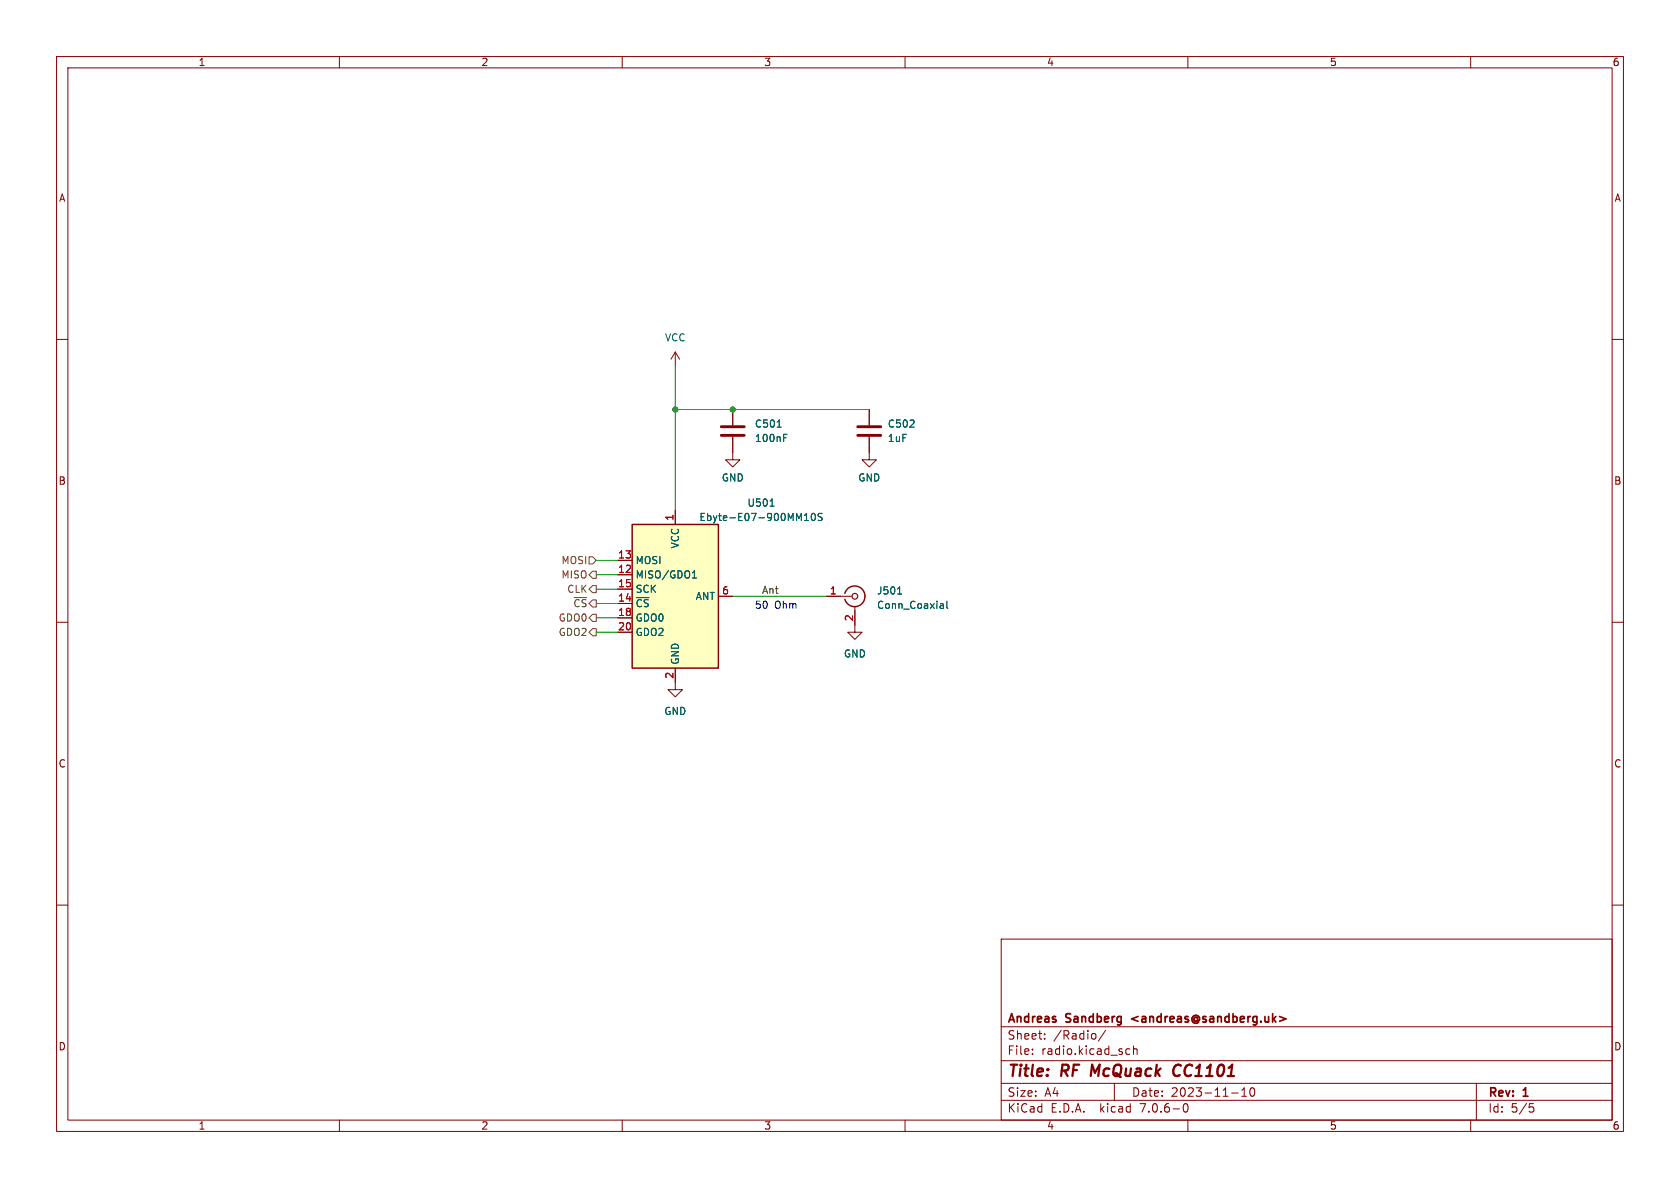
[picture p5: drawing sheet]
<svg xmlns="http://www.w3.org/2000/svg" width="297mm" height="210mm" viewBox="0 0 297 210" stroke-linecap="round" stroke-linejoin="round" font-family="sans-serif">
<g fill="none" stroke="#840000" stroke-width=".18">
<path d="M10 10h277v190h-277zM12 12h273v186h-273zM60 10v2M110 10v2M160 10v2M210 10v2M260 10v2M10 60h2M285 60h2M119.4 62.2l-.8 1.3M119.4 62.2v2.6M119.4 62.2l.7 1.3"/>
<path d="M129.5 77.2v4.1h1.3l-1.3 1.3-1.2-1.3h1.2M129.5 72.4v2.8M153.7 77.2v4.1h1.2l-1.2 1.3-1.3-1.3h1.3M153.7 72.4v2.8M109.2 99.1h2.6M119.4 90.2v2.5M10 110h2M109.2 101.6h2.6M109.2 106.7h2.6M109.2 104.1h2.6M109.2 109.2h2.6M109.2 111.8h2.6"/>
<path d="M119.4 118.1v3.8h1.2l-1.2 1.3-1.3-1.3h1.3M127 105.4h2.5M146 105.4h4.6M151.1 107.2v4.6h1.3l-1.3 1.2-1.2-1.2h1.2M285 110h2M10 160h2M285 160h2M177 166h108v32h-108zM60 198v2M110 198v2M160 198v2M177 194.5h108"/>
<path d="M177 191.5h108M177 187.5h108M177 181.5h108M182.5 186.3v.1M182.5 185.5v.1M184.7 183.6v.1M184.7 182.8v.1M193.6 182.8l.1 .2v.4l-.1 .2M195.5 182.1l-1.3 2M197 191.5v3M199.2 186.3h.5M199.2 185.5h.5"/>
<path d="M200.4 185.5l.2-.1 .4 .1v.9M200.4 184.9v1.5M209.3 195.2l.2-.1a.81 .81 0 0 1 .6 .6 .81 .81 0 0 1-.3 .8l-.1 .1a.81 .81 0 0 1-.4-1.4zM210 198v2M217.7 193.2h1.2M219.5 193.8h.9M219.5 192.7l.5-.4v1.5M221.2 192.4l.1-.1a.81 .81 0 0 1 .6 .6 .81 .81 0 0 1-.3 .8l-.1 .1a.81 .81 0 0 1-.6-.6 .81 .81 0 0 1 .3-.8zM260 198v2M261 191.5v6.5M270.4 195.1h.7M270.5 195.7h.4l.3 .3-.2 .5-.5 .1"/>
</g>
<path d="M193.1 188.2l-.3 2M208.4 188.2a1.13 1.13 0 0 0-.9 .7 1.13 1.13 0 0 0 .2 1.2l.3 .1 .5-.1" fill="none" stroke="#840000" stroke-width=".4"/>
<path d="M226.2 179.7l1.1 .4-1.1 .4" fill="none" stroke="#840000" stroke-width=".3"/>
<path d="M111.8 92.7h15.2v25.4h-15.2z" fill="#ffffc2" stroke="#ffffc2" stroke-width=".18"/>
<path d="M111.8 92.7h15.2v25.4h-15.2zM149.4 104.9a1.81 1.81 0 0 1 2.7-1 1.81 1.81 0 0 1 0 3 1.81 1.81 0 0 1-2.7-1" fill="none" stroke="#840000" stroke-width=".25"/>
<g fill="none" stroke="#006464" stroke-width=".18">
<path d="M137.4 75.5h.7M138.5 77.4h.5M138.5 76.8h.6M136.1 89.5h.8M142.2 92h.7M142.2 91.1l.4-.4v1.3M143.5 90.9l.2-.2a.68 .68 0 0 1 .5 .7 .68 .68 0 0 1-.5 .6l-.2-.1-.1-.4zM145.4 90.8l-.5-.1-.3 .3 .1 .3 .6 .2v.4l-.2 .1h-.5M122.4 102.2h.7M122.5 101.2l.3-.3v1.3M158.7 105h.7M166.4 106.7h.2l.2 .2v.7"/>
<path d="M166.8 107.5l-.4 .1M166.8 107l-.4 .1M167.4 106.3v1.1l.2 .2"/>
</g>
<path d="M127.5 77h4.1M127.5 75.4h4.1M151.6 77h4.1M151.6 75.4h4.1" fill="none" stroke="#840000" stroke-width=".51"/>
<circle cx="151.1" cy="105.4" r=".51" fill="none" stroke="#840000" stroke-width=".2"/>
<path d="M104.1 98.4h.7l.6 .7-.6 .6h-.7zM104.8 103.5h.6v1.3h-.6l-.7-.7zM104.8 101h.6v1.2h-.6l-.7-.6zM104.8 111.1h.6v1.3h-.6l-.7-.6zM104.8 108.6h.6v1.3h-.6l-.7-.7z" fill="none" stroke="#725600" stroke-width=".18"/>
<path d="M119.4 72.4h34.3M119.4 64.8v25.4M105.4 99.1h3.8M105.4 106.7h3.8M105.4 101.6h3.8M105.4 104.1h3.8M105.4 111.8h3.8M105.4 109.2h3.8M129.5 105.4h16.5" fill="none" stroke="#009600" stroke-width=".18"/>
<g fill="#009600" stroke="#009600" stroke-width=".18">
<circle cx="119.4" cy="72.4" r=".46"/>
<circle cx="129.5" cy="72.4" r=".46"/>
</g>
<g font-size="2.8" fill="#840000">
<text x="178" y="190.9">Title:</text>
<text x="187.7" y="190.9">RF</text>
<text x="193.7" y="190.9">McQuack</text>
<text x="209.1" y="190.9">CC1101</text>
</g>
<g font-size="2.1" fill="#840000">
<text x="178" y="184">Sheet:</text>
<text x="178" y="181.2">Andreas</text>
<text x="186.2" y="184">/Radio/</text>
<text x="188.5" y="181.2">Sandberg</text>
<text x="200.7" y="181.2">&lt;andreas@sandberg.uk&gt;</text>
<text x="178" y="186.7">File:</text>
<text x="184.1" y="186.7">radio.kicad_sch</text>
<text x="178" y="196.9">KiCad</text>
<text x="178" y="194.1">Size:</text>
<text x="184.7" y="194.1">A4</text>
<text x="185.7" y="196.9">E.D.A.</text>
<text x="194.6" y="196.9">kicad</text>
<text x="200" y="194.1">Date:</text>
<text x="201.8" y="196.9">7.0.6-0</text>
<text x="207" y="194.1">2023-11-10</text>
<text x="263" y="194.3">Rev:</text>
<text x="263" y="196.9">Id:</text>
<text x="267.1" y="196.9">5/5</text>
<text x="269.4" y="194.3">1</text>
</g>
<g font-size="1.8" fill="#840000">
<text x="35" y="11.9">1</text>
<text x="85" y="11.9">2</text>
<text x="135" y="11.9">3</text>
<text x="185" y="11.9">4</text>
<text x="235" y="11.9">5</text>
<text x="285" y="11.9">6</text>
<text x="10.3" y="35.9">A</text>
<text x="285.3" y="35.9">A</text>
<text x="10.3" y="85.9">B</text>
<text x="285.3" y="85.9">B</text>
<text x="10.3" y="135.9">C</text>
<text x="285.3" y="135.9">C</text>
<text x="10.3" y="185.9">D</text>
<text x="285.3" y="185.9">D</text>
<text x="35" y="199.9">1</text>
<text x="85" y="199.9">2</text>
<text x="135" y="199.9">3</text>
<text x="185" y="199.9">4</text>
<text x="235" y="199.9">5</text>
<text x="285" y="199.9">6</text>
</g>
<g font-size="1.8" fill="#006464">
<text x="117.5" y="60.6">VCC</text>
<text x="133.4" y="75.8">C501</text>
<text x="156.9" y="75.8">C502</text>
<text x="133.4" y="78.3">100nF</text>
<text x="156.9" y="78.3">1uF</text>
<text x="127.5" y="85.3">GND</text>
<text x="132" y="89.8">U501</text>
<text x="151.6" y="85.3">GND</text>
<text x="123.5" y="92.3">Ebyte-E07-900MM10S</text>
<text x="112.3" y="99.9">MOSI</text>
<text x="120.2" y="97" transform="rotate(-90 120.2 97)">VCC</text>
<text x="112.3" y="102.5">MISO/GDO1</text>
<text x="112.3" y="107.5">~{CS}</text>
<text x="112.3" y="105">SCK</text>
<text x="122.9" y="106.3">ANT</text>
<text x="154.9" y="105.3">J501</text>
<text x="154.9" y="107.8">Conn_Coaxial</text>
<text x="112.3" y="110.1">GDO0</text>
<text x="112.3" y="112.6">GDO2</text>
<text x="120.2" y="117.6" transform="rotate(-90 120.2 117.6)">GND</text>
<text x="149.1" y="116.4">GND</text>
<text x="117.3" y="126.6">GND</text>
</g>
<g font-size="1.8" fill="#a90000">
<text x="119.1" y="92.1" transform="rotate(-90 119.1 92.1)">1</text>
<text x="109.2" y="101.3">12</text>
<text x="109.2" y="98.8">13</text>
<text x="109.2" y="106.4">14</text>
<text x="109.2" y="103.9">15</text>
<text x="127.6" y="105.2">6</text>
<text x="146.6" y="105.2">1</text>
<text x="109.2" y="109">18</text>
<text x="109.2" y="111.5">20</text>
<text x="150.9" y="109.9" transform="rotate(-90 150.9 109.9)">2</text>
<text x="119.1" y="120.1" transform="rotate(-90 119.1 120.1)">2</text>
</g>
<g font-size="1.8" fill="#725600">
<text x="99.2" y="99.9">MOSI</text>
<text x="99.2" y="102.5">MISO</text>
<text x="100.2" y="105">CLK</text>
<text x="101.3" y="107.5">~{CS}</text>
<text x="98.7" y="112.6">GDO2</text>
<text x="98.7" y="110.1">GDO0</text>
</g>
<g font-size="1.8" fill="#0000c2">
<text x="133.3" y="107.7">50</text>
<text x="136.9" y="107.7">Ohm</text>
</g>
<text font-size="1.8" fill="#0f0f0f" x="134.6" y="105.1">Ant</text>
</svg>
